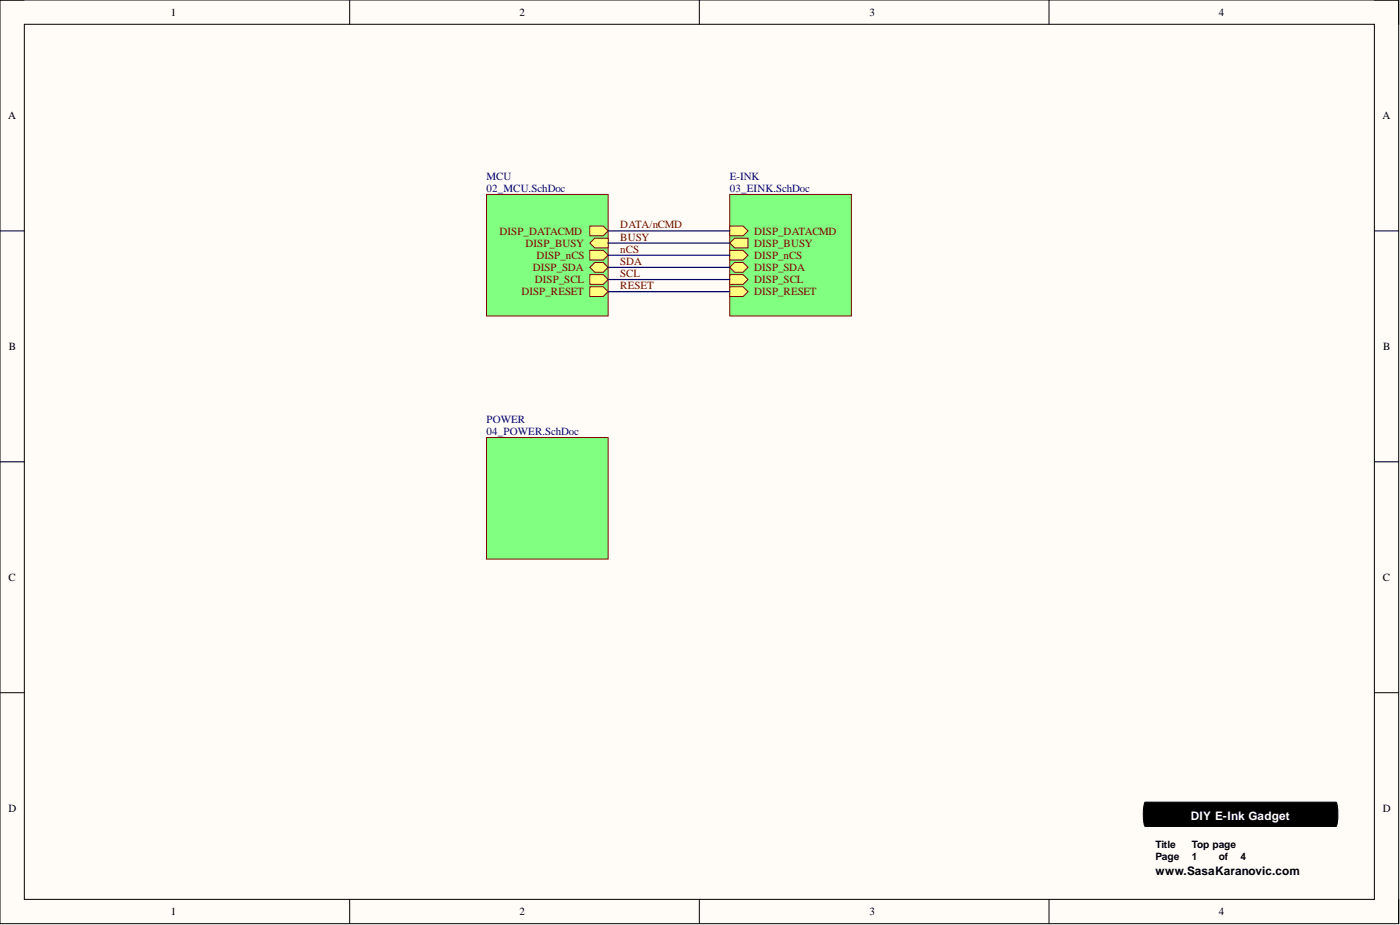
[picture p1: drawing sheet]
<svg xmlns="http://www.w3.org/2000/svg" width="292mm" height="193mm" viewBox="0 0 292 193" stroke-linecap="round" stroke-linejoin="round" font-family="sans-serif">
<path d="M0 0h291.8v192.7h-291.8z" fill-rule="evenodd" fill="#fffcf8"/>
<path d="M0 0h291.8v192.7h-291.8z" fill="none" stroke="#000" stroke-width=".21"/>
<path d="M5.1 5.1h281.7v182.5h-281.7z" fill-rule="evenodd" fill="#fffcf8"/>
<g fill="none" stroke="#000" stroke-width=".21">
<path d="M0 0h5.1M73 0v5.1M145.9 0v5.1M218.9 0v5.1M286.8 0h5v5.1M5.1 5.1h281.7v182.5h-281.7zM0 48.2h5.1M286.8 48.2h5M0 96.3h5.1M286.8 96.3h5M0 144.5h5.1M286.8 144.5h5"/>
<path d="M239 167.3h39.7a8.2 8.2 0 0 1 0 5.1h-39.7a8 8 0 0 1 0-5.1zM73 187.6v5.1M145.9 187.6v5.1M218.9 187.6v5.1M291.8 187.6v5.1"/>
</g>
<path d="M239 167.3h39.7a8.2 8.2 0 0 1 0 5.1h-39.7a8 8 0 0 1 0-5.1z" fill="#000"/>
<path d="M101.5 40.6h25.4v25.3h-25.4z" fill-rule="evenodd" fill="#80ff80"/>
<path d="M101.5 40.6h25.4v25.3h-25.4z" fill="none" stroke="#800000" stroke-width=".21"/>
<path d="M123.1 57.3h2.8l1 1-1 1h-2.8z" fill-rule="evenodd" fill="#ffff80"/>
<path d="M123.1 57.3h2.8l1 1-1 1h-2.8z" fill="none" stroke="#800000" stroke-width=".21"/>
<path d="M123.1 52.2h2.8l1 1-1 1.1h-2.8z" fill-rule="evenodd" fill="#ffff80"/>
<path d="M123.1 52.2h2.8l1 1-1 1.1h-2.8z" fill="none" stroke="#800000" stroke-width=".21"/>
<path d="M123.1 50.7l1-1h2.8v2h-2.8z" fill-rule="evenodd" fill="#ffff80"/>
<path d="M123.1 50.7l1-1h2.8v2h-2.8z" fill="none" stroke="#800000" stroke-width=".21"/>
<path d="M123.1 55.8l1-1h1.8l1 1-1 1h-1.8z" fill-rule="evenodd" fill="#ffff80"/>
<path d="M123.1 55.8l1-1h1.8l1 1-1 1h-1.8z" fill="none" stroke="#800000" stroke-width=".21"/>
<path d="M123.1 47.2h2.8l1 1-1 1h-2.8z" fill-rule="evenodd" fill="#ffff80"/>
<path d="M123.1 47.2h2.8l1 1-1 1h-2.8z" fill="none" stroke="#800000" stroke-width=".21"/>
<path d="M123.1 59.8h2.8l1 1-1 1.1h-2.8z" fill-rule="evenodd" fill="#ffff80"/>
<path d="M123.1 59.8h2.8l1 1-1 1.1h-2.8z" fill="none" stroke="#800000" stroke-width=".21"/>
<path d="M152.3 40.6h25.3v25.3h-25.3z" fill-rule="evenodd" fill="#80ff80"/>
<path d="M152.3 40.6h25.3v25.3h-25.3z" fill="none" stroke="#800000" stroke-width=".21"/>
<path d="M152.3 59.8h2.8l1 1-1 1.1h-2.8z" fill-rule="evenodd" fill="#ffff80"/>
<path d="M152.3 59.8h2.8l1 1-1 1.1h-2.8z" fill="none" stroke="#800000" stroke-width=".21"/>
<path d="M152.3 50.7l1-1h2.8v2h-2.8z" fill-rule="evenodd" fill="#ffff80"/>
<path d="M152.3 50.7l1-1h2.8v2h-2.8z" fill="none" stroke="#800000" stroke-width=".21"/>
<path d="M152.3 47.2h2.8l1 1-1 1h-2.8z" fill-rule="evenodd" fill="#ffff80"/>
<path d="M152.3 47.2h2.8l1 1-1 1h-2.8z" fill="none" stroke="#800000" stroke-width=".21"/>
<path d="M152.3 52.2h2.8l1 1-1 1.1h-2.8z" fill-rule="evenodd" fill="#ffff80"/>
<path d="M152.3 52.2h2.8l1 1-1 1.1h-2.8z" fill="none" stroke="#800000" stroke-width=".21"/>
<path d="M152.3 55.8l1-1h1.8l1 1-1 1h-1.8z" fill-rule="evenodd" fill="#ffff80"/>
<path d="M152.3 55.8l1-1h1.8l1 1-1 1h-1.8z" fill="none" stroke="#800000" stroke-width=".21"/>
<path d="M152.3 57.3h2.8l1 1-1 1h-2.8z" fill-rule="evenodd" fill="#ffff80"/>
<path d="M152.3 57.3h2.8l1 1-1 1h-2.8z" fill="none" stroke="#800000" stroke-width=".21"/>
<path d="M101.5 91.3h25.4v25.3h-25.4z" fill-rule="evenodd" fill="#80ff80"/>
<path d="M101.5 91.3h25.4v25.3h-25.4z" fill="none" stroke="#800000" stroke-width=".21"/>
<path d="M126.9 48.2h25.4M126.9 50.7h25.4M126.9 53.2h25.4M126.9 55.8h25.4M126.9 58.3h25.4M126.9 60.8h25.4" fill="none" stroke="#000080" stroke-width=".25"/>
<text font-size="2.5" fill="#fff" x="248.4" y="171.1">DIY E-Ink Gadget</text>
<text font-size="2.5" x="241.1" y="182.5">www.SasaKaranovic.com</text>
<g font-size="2.3">
<text x="35.6" y="3.3">1</text>
<text x="108.4" y="3.3">2</text>
<text x="181.4" y="3.3">3</text>
<text x="254.3" y="3.3">4</text>
<text x="1.7" y="24.8">A</text>
<text x="288.4" y="24.8">A</text>
<text x="1.9" y="73">B</text>
<text x="288.6" y="73">B</text>
<text x="1.8" y="121.2">C</text>
<text x="288.5" y="121.2">C</text>
<text x="1.8" y="169.4">D</text>
<text x="288.5" y="169.4">D</text>
<text x="35.6" y="190.9">1</text>
<text x="108.4" y="190.9">2</text>
<text x="181.4" y="190.9">3</text>
<text x="254.3" y="190.9">4</text>
</g>
<g font-size="2.3" fill="#000080">
<text x="101.5" y="37.5">MCU</text>
<text x="101.5" y="40.1">02_MCU.SchDoc</text>
<text x="152.3" y="37.5">E-INK</text>
<text x="152.3" y="40.1">03_EINK.SchDoc</text>
<text x="101.5" y="88.2">POWER</text>
<text x="101.5" y="90.8">04_POWER.SchDoc</text>
</g>
<g font-size="2.3" fill="#800000">
<text x="129.4" y="47.7">DATA/nCMD</text>
<text x="104.2" y="48.9">DISP_DATACMD</text>
<text x="109.6" y="51.5">DISP_BUSY</text>
<text x="129.4" y="50.2">BUSY</text>
<text x="129.4" y="52.7">nCS</text>
<text x="157.3" y="51.5">DISP_BUSY</text>
<text x="157.3" y="48.9">DISP_DATACMD</text>
<text x="111.1" y="56.5">DISP_SDA</text>
<text x="111.6" y="59.1">DISP_SCL</text>
<text x="111.9" y="54">DISP_nCS</text>
<text x="129.4" y="57.8">SCL</text>
<text x="129.4" y="55.3">SDA</text>
<text x="157.3" y="54">DISP_nCS</text>
<text x="157.3" y="56.5">DISP_SDA</text>
<text x="157.3" y="59.1">DISP_SCL</text>
<text x="108.8" y="61.6">DISP_RESET</text>
<text x="129.4" y="60.3">RESET</text>
<text x="157.3" y="61.6">DISP_RESET</text>
</g>
<g font-size="2.1">
<text x="241.1" y="179.5">Page</text>
<text x="241.1" y="177">Title</text>
<text x="248.7" y="179.5">1</text>
<text x="248.7" y="177">Top page</text>
<text x="254.3" y="179.5">of</text>
<text x="258.8" y="179.5">4</text>
</g>
</svg>
